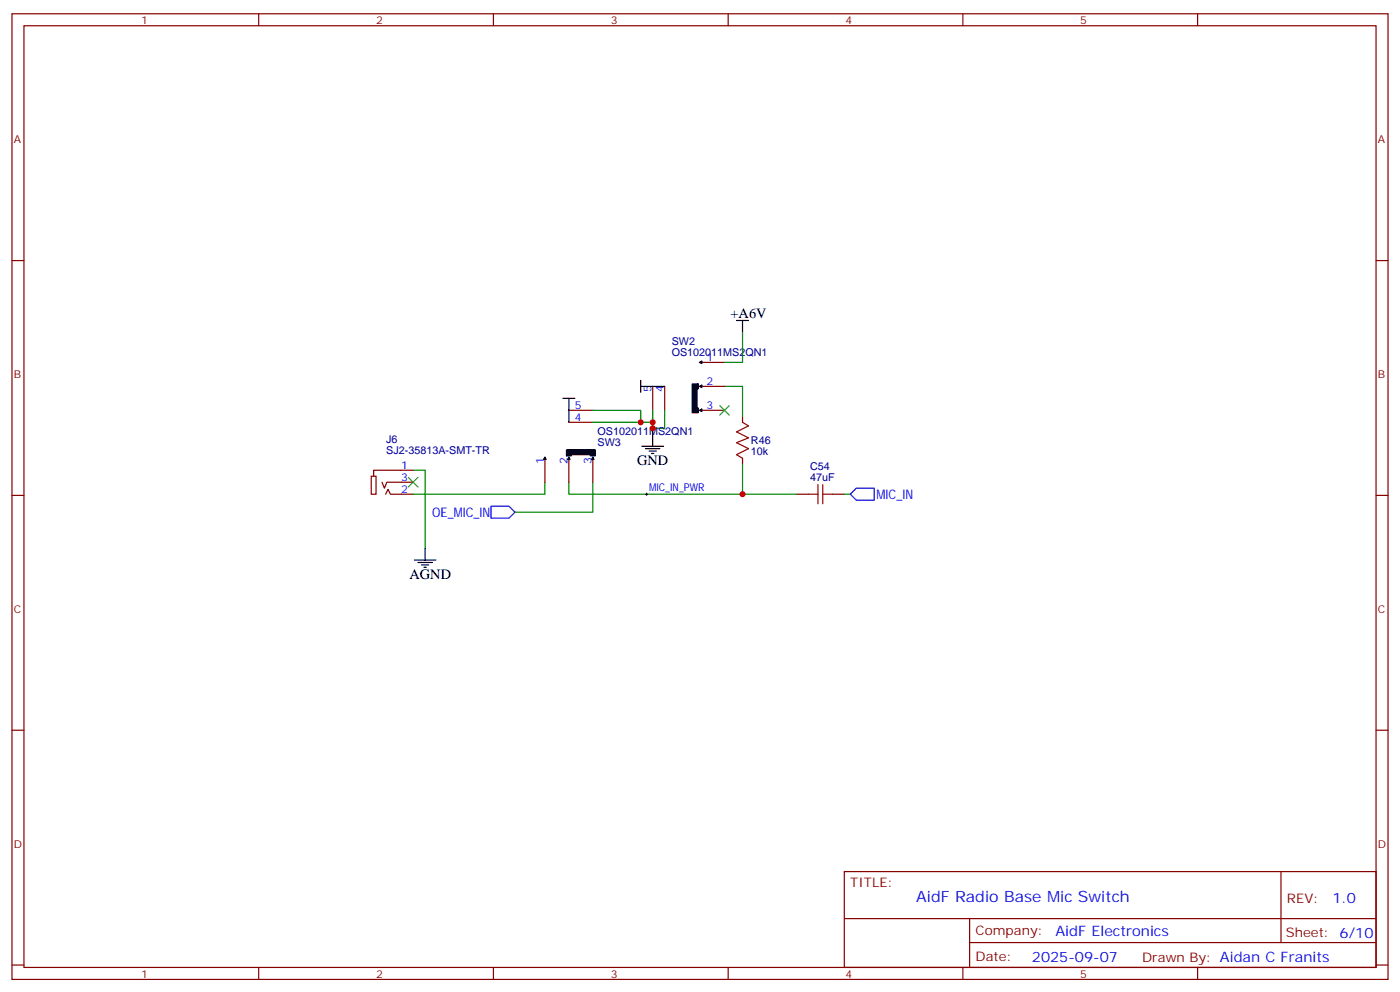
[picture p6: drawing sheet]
<svg xmlns="http://www.w3.org/2000/svg" width="412mm" height="292mm" viewBox="0 0 412 292" stroke-linecap="round" stroke-linejoin="round" font-family="sans-serif">
<g fill="none" stroke="#870000" stroke-width=".35">
<path d="M3.5 4.1h405.4v284.3h-405.4zM7.1 7.6h398.2v277.3h-398.2zM76.2 4.1v3.5M145.3 4.1v3.5M214.5 4.1v3.5M283.6 4.1v3.5M352.8 4.1v3.5M3.5 76.7h3.6M405.3 76.7h3.6M192.3 113.8v7M195.8 113.8v7M206.4 106.7h7"/>
<path d="M206.4 113.8h7M121.7 138.5h-11.6v1.7M160.5 134.9v7.1M167.6 120.8h7M167.6 134.9v7.1M167.6 124.4h7M174.6 134.9v7.1M206.4 120.8h7M218.7 122.6v1.8M218.7 134.9v1.8M3.5 145.9h3.6M109.4 140.2h1.4v5.3h-1.4z"/>
<path d="M112.5 142l.7 1.8 .7-1.8h7.8M113.6 145.5l.7-1.4 .7 1.4h6.7M234.6 145.5h3.5M245.2 145.5h3.5M405.3 145.9h3.6M3.5 215h3.6M405.3 215h3.6M248.7 256.6h156.6v28.3h-156.6zM377.3 256.7v20.8M248.7 270.5h156.5M285.6 277.5h119.6M285.6 270.5v14.1"/>
<path d="M3.5 284.2h3.6M76.2 284.9v3.5M145.3 284.9v3.5M214.5 284.9v3.5M283.6 284.9v3.5M352.8 284.9v3.5M405.3 284.2h3.6"/>
</g>
<path d="M218.7 124.4l1.8 1-3.5 1.8 3.5 1.7-3.5 1.5 3.5 1.7-3.5 1.8 1.7 1M238.1 145.5h2.8M240.9 142.7v5.6M242.4 142.7v5.6M242.4 145.5h2.8" fill="none" stroke="#a10000" stroke-width=".35"/>
<path d="M144.6 149h5.3l1.8 1.8-1.8 1.8h-5.3zM250.5 145.5l1.7-1.7h5.3v3.5h-5.3z" fill="none" stroke="#00f" stroke-width=".35"/>
<path d="M212 119.4l2.8 2.8M214.8 119.4l-2.8 2.8M120.3 140.6l2.8 2.8M123.1 140.6l-2.8 2.8" fill="none" stroke="#3c3" stroke-width=".35"/>
<path d="M218.7 97.9v8.8h-5.3M213.4 113.8h5.3v8.8M121.7 138.5h3.5v22.9M174.6 120.8h14.1v3.6M174.6 124.4h17.7M192.3 120.8v7.1M195.8 120.8v5.3h-3.5M218.7 136.7v8.8h-51.1v-3.5M160.5 142v3.5h-38.8M174.6 142v8.8h-22.9M218.7 145.5h15.9M248.7 145.5h1.8" fill="none" stroke="#008700" stroke-width=".35"/>
<g fill="none" stroke="#000" stroke-width=".35">
<path d="M217 94.4h3.5M218.7 94.4v3.5M165.8 117.3h3.5M167.6 117.3v7.1M188.7 113.8h7.1M188.7 112v3.5M206 106.7l.7-.3v.7zM206 113.8l.7-.4v.7zM160.5 134.6l.4 .7h-.7zM167.6 134.6l.3 .7h-.7zM174.6 134.6l.4 .7h-.7zM189.1 131.4h6.3"/>
<path d="M190.1 132.1h4.3M191.2 132.8h2.1M191.9 133.5h.7M192.3 127.9v3.5M206 120.8l.7-.3v.7zM122.1 164.9h6.3M123.1 165.6h4.3M124.2 166.3h2.1M124.9 167h.7M125.2 161.4v3.5"/>
</g>
<path d="M190.1 145.5h.8M190.5 145.2v.7" fill="none" stroke="#000" stroke-width=".29"/>
<path d="M203.9 113.1h1.8v1.4h-.4v5.6h.4v1.4h-1.8zM166.9 132.5h8.4v1.7h-1.4v-.3h-5.6v.3h-1.4z" fill="#000" stroke="#000" stroke-width=".35"/>
<g fill="#c00">
<circle cx="218.7" cy="145.5" r=".88"/>
<circle cx="192.3" cy="126.1" r=".88"/>
<circle cx="192.3" cy="124.4" r=".88"/>
<circle cx="188.7" cy="124.4" r=".88"/>
</g>
<text font-size="4.6" fill="#00f" x="269.9" y="265.5">AidF Radio Base Mic Switch</text>
<g font-size="4.2">
<text x="215.2" y="93.7">+A6V</text>
<text x="187.7" y="137.1">GND</text>
<text x="120.6" y="170.6">AGND</text>
</g>
<g font-size="4.2" fill="#00f">
<text x="392.5" y="265.9">1.0</text>
<text x="310.9" y="275.5">AidF Electronics</text>
<text x="304" y="283.3">2025-09-07</text>
</g>
<g font-size="3.9" fill="#00f">
<text x="258.2" y="146.8">MIC_IN</text>
<text x="127.3" y="152.2">OE_MIC_IN</text>
</g>
<g font-size="3.9" fill="#800">
<text x="250.5" y="261.2">TITLE:</text>
<text x="379.1" y="265.9">REV:</text>
<text x="287.4" y="275.4">Company:</text>
<text x="378.7" y="276">Sheet: 6/10</text>
<text x="287.4" y="283.1">Date:</text>
<text x="336.4" y="283.2">Drawn By: Aidan C Franits</text>
</g>
<g font-size="3.2" fill="#800">
<text x="41.6" y="7.1">1</text>
<text x="110.8" y="7.1">2</text>
<text x="179.9" y="7.1">3</text>
<text x="249.1" y="7.1">4</text>
<text x="318.2" y="7.1">5</text>
<text x="4.1" y="42.2">A</text>
<text x="405.9" y="42.2">A</text>
<text x="4.1" y="111.3">B</text>
<text x="405.9" y="111.3">B</text>
<text x="4.1" y="180.4">C</text>
<text x="405.9" y="180.4">C</text>
<text x="4.1" y="249.6">D</text>
<text x="405.9" y="249.6">D</text>
<text x="41.6" y="287.9">1</text>
<text x="110.8" y="287.9">2</text>
<text x="179.9" y="287.9">3</text>
<text x="249.1" y="287.9">4</text>
<text x="318.2" y="287.9">5</text>
</g>
<g font-size="3.2" fill="#000080">
<text x="197.9" y="101.7">SW2</text>
<text x="197.9" y="105">OS102011MS2QN1</text>
<text x="113.8" y="130.6">J6</text>
<text x="176" y="128.1">OS102011MS2QN1</text>
<text x="176" y="131.4">SW3</text>
<text x="221.2" y="130.8">R46</text>
<text x="113.8" y="133.8">SJ2-35813A-SMT-TR</text>
<text x="221.2" y="133.9">10k</text>
<text x="238.6" y="141.6">47uF</text>
<text x="238.6" y="138.5">C54</text>
</g>
<g font-size="3.2" fill="#00f">
<text x="208.1" y="106.4">1</text>
<text x="208.1" y="113.4">2</text>
<text x="191.9" y="115.5" transform="rotate(-90 191.9 115.5)">5</text>
<text x="195.4" y="115.5" transform="rotate(-90 195.4 115.5)">4</text>
<text x="169.3" y="124">4</text>
<text x="169.3" y="120.5">5</text>
<text x="208.1" y="120.5">3</text>
<text x="160.2" y="136.7" transform="rotate(-90 160.2 136.7)">1</text>
<text x="167.2" y="136.7" transform="rotate(-90 167.2 136.7)">2</text>
<text x="174.3" y="136.7" transform="rotate(-90 174.3 136.7)">3</text>
<text x="118.2" y="138.1">1</text>
<text x="118.2" y="141.6">3</text>
<text x="118.2" y="145.2">2</text>
<text x="191.2" y="144.6">MIC_IN_PWR</text>
</g>
</svg>
